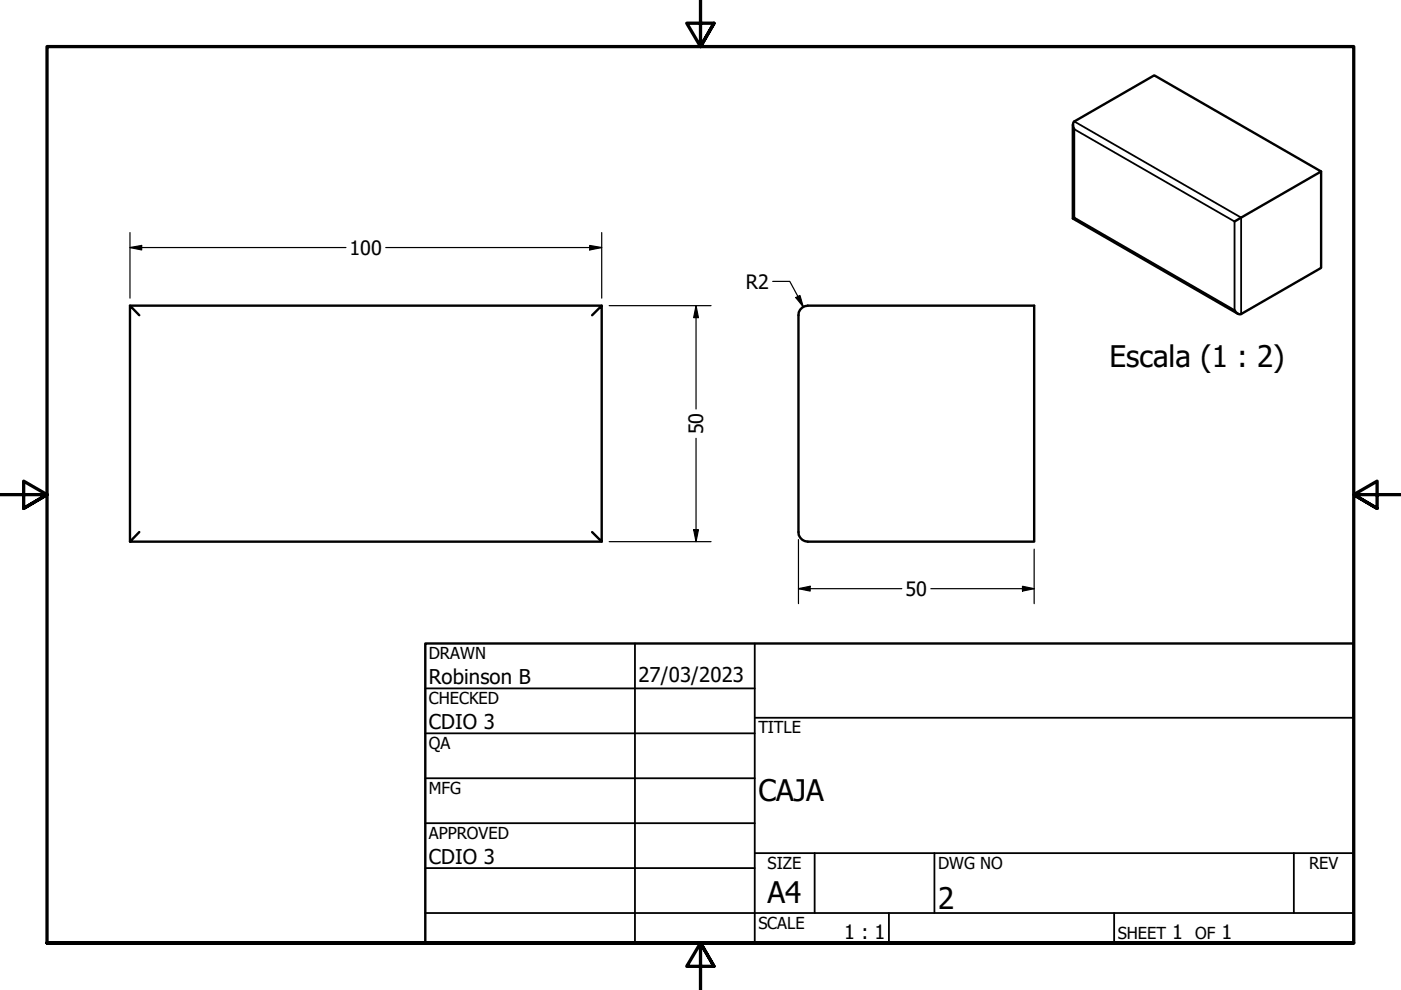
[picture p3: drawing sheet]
<svg xmlns="http://www.w3.org/2000/svg" width="297mm" height="210mm" viewBox="0 0 297 210" stroke-linecap="round" stroke-linejoin="round" font-family="sans-serif">
<!-- layer: Visible (ANSI) -->
<path d="M227.5 26.4v19.9l34.9 20.2M227.8 27.4l-.2-.4a1.08 1.08 0 0 1 .2-1.2l16.9-9.8 35.4 20.4-18.4 10.6M280.1 36.4v20.4l-17 9.8a1.15 1.15 0 0 1-1.4-.8M227.8 46.1l-.3 .2M27.6 64.8h100M29.5 66.8l-1.9-2v50M125.5 66.8l2.1-2v50l-2.1-2M169.7 65.6l.4-.4 1.2-.4h48v50h-48a2 2 0 0 1-2-2v-46l.1-.6zM29.5 112.8l-1.9 2h100" fill="none" stroke="#000" stroke-width=".51"/>
<!-- layer: Visible Narrow (ANSI) -->
<path d="M227.8 27.4l33.9 19.6v18.8l-33.9-19.7zM227.8 25.8l35.3 20.3v20.5" fill="none" stroke="#000" stroke-width=".38"/>
<!-- layer: Border (ANSI) -->
<path d="M148.5 -.1v10l-2.9-5h5.8l-2.9 5 2.9-5M0 104.9h10l-5-2.9v5.8l5-2.9-5 2.9M297 104.9h-10l5-2.9v5.8l-5-2.9 5 2.9M10 199.9v-190h277v190h-277h277M151.4 204.9l-2.9-5 2.9 5h-5.8l2.9-5v10" fill="none" stroke="#000" stroke-width=".7"/>
<!-- layer: Title (ANSI) -->
<g fill="none" stroke="#000" stroke-width=".38">
<path d="M134.6 136.4v63.5M160 136.4v63.5M90.2 146h69.8M90.2 155.5h69.8M160 152.2h127M90.2 165h69.8M90.2 174.5h69.8M90.2 193.6h196.8M90.2 184.1h69.8M160 180.9h127M172.7 180.9v12.7M188.5 193.6v6.3"/>
<path d="M198.1 180.9v12.7M236.2 193.6v6.3M274.3 180.9v12.7"/>
</g>
<path d="M90.2 136.4h196.8v63.5h-196.8z" fill="none" stroke="#000" stroke-width=".51"/>
<!-- layer: Dimension (ANSI) -->
<g fill="none" stroke="#000" stroke-width=".25">
<path d="M27.6 52.5l2.4-.5v1zM27.6 52.5h45.7M27.6 49.3v13.9M81.8 52.5h45.8M125 52l2.6 .5-2.6 .5zM127.6 49.3v13.9M163.8 59.7h3.6l2.9 5.4M129.2 64.8h21.5M147.6 64.8l.5 2.5h-1zM147.6 64.8v21.9M168.7 63.1l.9-.5 .7 2.5zM147.6 92.9v21.9"/>
<path d="M129.2 114.8h21.5M147.1 112.3h1l-.5 2.5zM169.3 114.4v13.6M219.3 116.4v11.6M169.3 124.8l2.5-.5v1zM169.3 124.8h21.9M197.4 124.8h21.9M216.8 124.3l2.5 .5-2.5 .5z"/>
</g>
<g fill="#000">
<path d="M27.6 52.5l2.4-.5v1z" fill-rule="evenodd"/>
<path d="M125 52l2.6 .5-2.6 .5z" fill-rule="evenodd"/>
<path d="M147.6 64.8l.5 2.5h-1z" fill-rule="evenodd"/>
<path d="M168.7 63.1l.9-.5 .7 2.5z" fill-rule="evenodd"/>
<path d="M147.1 112.3h1l-.5 2.5z" fill-rule="evenodd"/>
<path d="M169.3 124.8l2.5-.5v1z" fill-rule="evenodd"/>
<path d="M216.8 124.3l2.5 .5-2.5 .5z" fill-rule="evenodd"/>
</g>
<g font-size="6.3">
<text x="235.3" y="77.9">Escala (1 : 2)</text>
<text x="160.8" y="169.8">CAJA</text>
<text x="162.8" y="191.4">A4</text>
<text x="198.9" y="192.8">2</text>
</g>
<g font-size="4.3">
<text x="90.9" y="145.1">Robinson B</text>
<text x="135.4" y="144.5">27/03/2023</text>
<text x="90.9" y="154.6">CDIO 3</text>
<text x="90.9" y="183.2">CDIO 3</text>
</g>
<g font-size="4.2">
<text x="74.1" y="54">100</text>
<text x="158.1" y="61.2">R2</text>
<text x="149.1" y="92.1" transform="rotate(-90 149.1 92.1)">50</text>
<text x="192" y="126.3">50</text>
<text x="179" y="199.2">1 : 1</text>
<text x="248.5" y="199.1">1</text>
<text x="259" y="199.1">1</text>
</g>
<g font-size="3.5">
<text x="90.9" y="139.7">DRAWN</text>
<text x="90.9" y="149.3">CHECKED</text>
<text x="160.8" y="155.5">TITLE</text>
<text x="90.9" y="158.8">QA</text>
<text x="90.9" y="168.3">MFG</text>
<text x="90.9" y="177.8">APPROVED</text>
<text x="162.8" y="184.2">SIZE</text>
<text x="198.9" y="184.2">DWG NO</text>
<text x="277.6" y="184.2">REV</text>
<text x="160.8" y="196.9">SCALE</text>
<text x="237" y="199.1">SHEET</text>
<text x="253.4" y="199.1">OF</text>
</g>
</svg>
